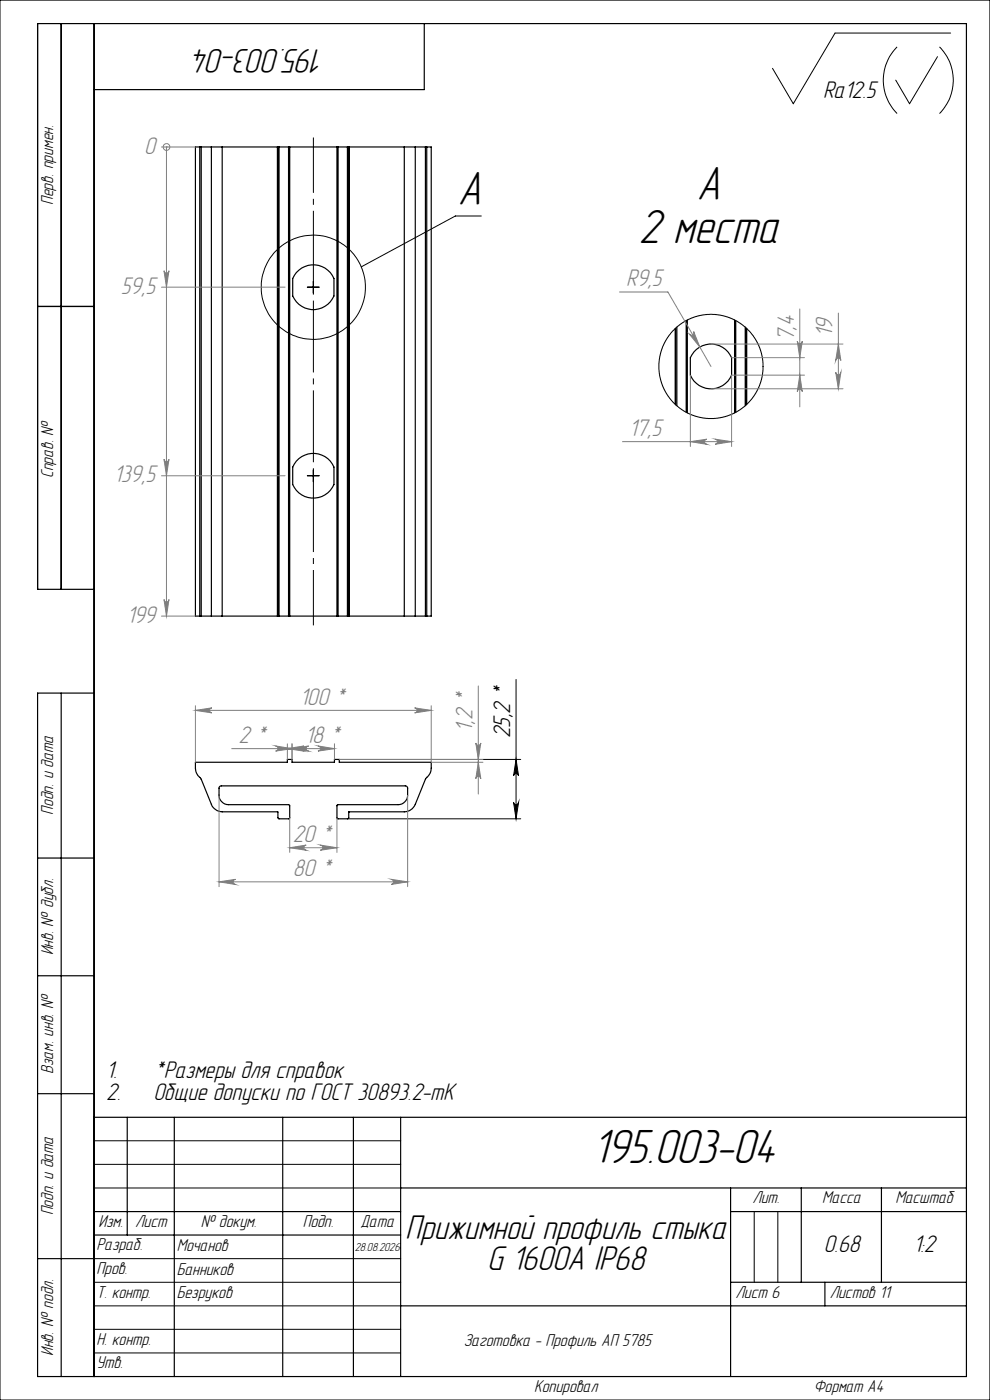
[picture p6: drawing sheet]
<svg xmlns="http://www.w3.org/2000/svg" width="210mm" height="297mm" viewBox="0 0 210 297" stroke-linecap="round" stroke-linejoin="round" font-family="sans-serif">
<g fill="none" stroke="#000" stroke-width=".25">
<path d="M13 5v120M20 5v287M90 5v14h-70M42.4 31.2h.3M42.4 31.2h-.9v99.5h.9M42.4 31.2v99.5M42.7 31.2h2.1M42.7 31.2v99.5M44.8 31.2h2.3M44.8 31.2v99.5M47.1 31.2h11.7M47.1 31.2v99.5"/>
<path d="M58.8 31.2h.1M58.8 31.2v99.5M58.9 31.2h.3M58.9 31.2v99.5M59.2 31.2v99.5M59.2 31.2h2M61.2 31.2h.3M61.2 31.2v99.5M61.5 31.2h10M61.5 31.2v99.5M71.5 31.2h.2M71.5 31.2v99.5"/>
<path d="M71.7 31.2h2M71.7 31.2v99.5M73.7 31.2h.3M73.7 31.2v99.5M74 31.2h.1M74 31.2v99.5M74 31.2h11.8M85.8 31.2h2.3M85.8 31.2v99.5M88.1 31.2h2.1M88.1 31.2v99.5M90.2 31.2h.3"/>
<path d="M90.2 31.2v99.5M90.5 31.2h1v99.5h-1M90.5 31.2v99.5M8 65h12M143.2 69.7v16.1M143.3 69.6v16.3M143.6 69.4v16.7M145.6 68v19.5M145.8 67.9v19.7M155.8 67.9v19.7M156.1 68v19.5M158.1 69.4v16.7"/>
<path d="M158.3 69.6v16.3M158.4 69.7v16.1M20 125h-12v-120h197v287h-197v-145h12M42.4 130.7h.3M42.7 130.7h2.1M44.8 130.7h2.3M47.1 130.7h11.7M58.8 130.7h.1M58.9 130.7h.3M59.2 130.7h2M61.2 130.7h.3M61.5 130.7h10"/>
<path d="M71.5 130.7h.2M71.7 130.7h2M73.7 130.7h.3M74 130.7h.1M74 130.7h11.8M85.8 130.7h2.3M88.1 130.7h2.1M90.2 130.7h.3M13 147v145M41.5 161.7h19.5v-.6h.9v.6h9v-.6h1.1v.6h19.5v1.3a4.2 4.2 0 0 1-1.2 2.3l-2.2 5.3a2.59 2.59 0 0 1-2.3 1.6h-11.8v1.3l-.2 .2h-2.2l-.1-.1v-2.8l.1-.1h12.9a2.05 2.05 0 0 0 2-2v-1.6l-.5-.4h-39.2l-.3 .2v.3a3.2 3.2 0 0 0 .6 2.9 1.78 1.78 0 0 0 1.4 .6h12.7l.3 .1v2.8l-.3 .1h-2.1l-.2-1.5h-11.8a2.6 2.6 0 0 1-2.3-1.6l-2.3-5.6a2.63 2.63 0 0 1-1-2zM8 182h12M8 207h12"/>
<path d="M8 232h12M20 237h185M27 237v25M37 237v55M60 237v55M75 237v55M85 237v55M20 257h65M85 252h120M155 252v40M155 257h50M170 252v20"/>
<path d="M187 252v20M8 267h12M20 262h65M85 277h120M155 272h50M175 272v5"/>
<circle cx="66.5" cy="60.9" r="4.7"/>
<circle cx="150.8" cy="77.7" r="4.7"/>
<circle cx="66.5" cy="100.9" r="4.7"/>
</g>
<g fill="none" stroke="#000" stroke-width=".21">
<path d="M0 0h210v297h-210zM190.3 9.9a10 10 0 0 0 0 14.2M198.9 12l-6 10-2.9-5M199.3 9.9a10 10 0 0 1 0 14.2M201.6 7h-24.5l-8.8 15-4.4-7.5M66.5 59.7v2.5M102.1 45.8h-5.5l-20 10.8M65.2 60.9h2.5M66.5 99.7v2.5M65.2 100.9h2.5M109.5 144.1v29.6M72 161.1h38.5"/>
<path d="M73.7 173.7h36.8M108.9 170.2a.53 .53 0 0 0 .6 .5 .53 .53 0 0 0 .5-.5l-.5 3.5zM109.5 161.1l.5 3.5a.53 .53 0 0 0-.5-.5 .53 .53 0 0 0-.6 .5zM20 242h65M20 247h65M20 252h65M160 257v15M165 257v15M20 267h65M20 272h65M20 277h65M20 282h65"/>
<path d="M20 287h65"/>
<circle cx="66.4" cy="60.9" r="11.1"/>
<circle cx="150.8" cy="77.7" r="11"/>
</g>
<g fill="none" stroke="#808080" stroke-width=".21">
<path d="M34.3 31.2h7.2M35.3 31.2h.1M35.3 31.2v99.5M34.8 57.4a.53 .53 0 0 0 .5 .5 .53 .53 0 0 0 .5-.5l-.5 3.5zM34.3 60.9h26.2M131.4 61.9h10.3l9.1 15.8M146.2 70.9a.53 .53 0 0 0 .7 .1 .53 .53 0 0 0 .2-.7l1.3 3.3zM146.4 79.6v15.1M150.8 73h28M155.2 75.9h15.4M169.1 72.4a.53 .53 0 0 0 .6 .5 .53 .53 0 0 0 .5-.5l-.5 3.5zM169.7 79.6l.5 3.5a.53 .53 0 0 0-.5-.5 .53 .53 0 0 0-.6 .5z"/>
<path d="M169.7 65.5v20.8M170.6 79.6h-15.4v15.1M177.3 79a.55 .55 0 0 0 .5 .5 .55 .55 0 0 0 .6-.5l-.6 3.5zM177.8 73l.6 3.5a.55 .55 0 0 0-.6-.5 .55 .55 0 0 0-.5 .5zM177.8 66.4v16.1M34.8 97.4a.53 .53 0 0 0 .5 .5 .53 .53 0 0 0 .5-.5l-.5 3.5zM132 93.7h23.2M146.4 93.7l3.5-.5a.55 .55 0 0 0-.5 .5 .55 .55 0 0 0 .5 .6zM150.8 82.5h28M151.7 93.2l3.5 .5-3.5 .6a.55 .55 0 0 0 .5-.6 .55 .55 0 0 0-.5-.5zM34.3 100.9h26.2M34.3 130.7h7.2"/>
<path d="M34.8 127.2a.53 .53 0 0 0 .5 .5 .53 .53 0 0 0 .5-.5l-.5 3.5zM41.5 150.7l3.4-.5a.53 .53 0 0 0-.5 .5 .53 .53 0 0 0 .5 .5zM41.5 149.7v12M41.5 150.7h50M49.1 158.8h21.8M58.5 158.3l3.4 .5-3.4 .5a.55 .55 0 0 0 .5-.5 .55 .55 0 0 0-.5-.5zM61 158.8l3.5-.5a.55 .55 0 0 0-.5 .5 .55 .55 0 0 0 .5 .5zM61 157.8v3.3M61.9 158.8l3.6-.5a.55 .55 0 0 0-.6 .5 .55 .55 0 0 0 .6 .5zM61.9 157.8v3.3M67.5 158.3l3.4 .5-3.4 .5a.55 .55 0 0 0 .5-.5 .55 .55 0 0 0-.5-.5zM70.9 157.8v3.3"/>
<path d="M87.9 150.2l3.6 .5-3.6 .5a.53 .53 0 0 0 .6-.5 .53 .53 0 0 0-.6-.5zM91.5 149.7v12h10.9M100.9 157.6a.53 .53 0 0 0 .6 .5 .53 .53 0 0 0 .5-.5l-.5 3.5zM101.5 145.5v22.9M46.5 168.7v19.4M61.5 179.8l3.4-.5a.55 .55 0 0 0-.5 .5 .55 .55 0 0 0 .5 .6zM61.5 173.5v7.3M61.5 179.8h10M67.9 179.3l3.6 .5-3.6 .6a.55 .55 0 0 0 .6-.6 .55 .55 0 0 0-.6-.5zM71.5 173.5v7.3M72 161.1h30.4M86.5 168.7v19.4"/>
<path d="M101.5 161.7l.5 3.5a.53 .53 0 0 0-.5-.5 .53 .53 0 0 0-.6 .5zM46.5 187.1l3.5-.6a.55 .55 0 0 0-.5 .6 .55 .55 0 0 0 .5 .5zM46.5 187.1h40M83 186.5l3.5 .6-3.5 .5a.55 .55 0 0 0 .5-.5 .55 .55 0 0 0-.5-.6z"/>
<circle cx="35.3" cy="31.2" r=".72"/>
</g>
<path d="M66.5 132.7v-103.5" fill="none" stroke="#000" stroke-width=".21" stroke-dasharray="15.2 1.3 1.3 1.3" stroke-dashoffset="3.5" stroke-linecap="butt"/>
<path d="M108.9 170.2a.53 .53 0 0 0 .6 .5 .53 .53 0 0 0 .5-.5l-.5 3.5zM109.5 161.1l.5 3.5a.53 .53 0 0 0-.5-.5 .53 .53 0 0 0-.6 .5z" fill="#000"/>
<g fill="#808080">
<path d="M87.9 150.2l3.6 .5-3.6 .5a.53 .53 0 0 0 .6-.5 .53 .53 0 0 0-.6-.5zM41.5 150.7l3.4-.5a.53 .53 0 0 0-.5 .5 .53 .53 0 0 0 .5 .5z"/>
<path d="M61.9 158.8l3.6-.5a.55 .55 0 0 0-.6 .5 .55 .55 0 0 0 .6 .5zM67.5 158.3l3.4 .5-3.4 .5a.55 .55 0 0 0 .5-.5 .55 .55 0 0 0-.5-.5zM61.5 179.8l3.4-.5a.55 .55 0 0 0-.5 .5 .55 .55 0 0 0 .5 .6zM67.9 179.3l3.6 .5-3.6 .6a.55 .55 0 0 0 .6-.6 .55 .55 0 0 0-.6-.5zM146.2 70.9l2.2 2.7-1.3-3.3a.53 .53 0 0 1-.2 .7 .53 .53 0 0 1-.7-.1z"/>
<path d="M146.4 93.7l3.5-.5a.55 .55 0 0 0-.5 .5 .55 .55 0 0 0 .5 .6zM151.7 93.2l3.5 .5-3.5 .6a.55 .55 0 0 0 .5-.6 .55 .55 0 0 0-.5-.5z"/>
<path d="M169.7 79.6l.5 3.5a.53 .53 0 0 0-.5-.5 .53 .53 0 0 0-.6 .5zM169.1 72.4a.53 .53 0 0 0 .6 .5 .53 .53 0 0 0 .5-.5l-.5 3.5z"/>
<path d="M100.9 157.6a.53 .53 0 0 0 .6 .5 .53 .53 0 0 0 .5-.5l-.5 3.5zM101.5 161.7l.5 3.5a.53 .53 0 0 0-.5-.5 .53 .53 0 0 0-.6 .5z"/>
<path d="M177.8 73l.6 3.5a.55 .55 0 0 0-.6-.5 .55 .55 0 0 0-.5 .5zM177.3 79a.55 .55 0 0 0 .5 .5 .55 .55 0 0 0 .6-.5l-.6 3.5z"/>
<path d="M61 158.8l3.5-.5a.55 .55 0 0 0-.5 .5 .55 .55 0 0 0 .5 .5zM58.5 158.3l3.4 .5-3.4 .5a.55 .55 0 0 0 .5-.5 .55 .55 0 0 0-.5-.5zM46.5 187.1l3.5-.6a.55 .55 0 0 0-.5 .6 .55 .55 0 0 0 .5 .5zM83 186.5l3.5 .6-3.5 .5a.55 .55 0 0 0 .5-.5 .55 .55 0 0 0-.5-.6z"/>
<path d="M34.8 57.4a.53 .53 0 0 0 .5 .5 .53 .53 0 0 0 .5-.5l-.5 3.5zM34.8 97.4a.53 .53 0 0 0 .5 .5 .53 .53 0 0 0 .5-.5l-.5 3.5zM34.8 127.2a.53 .53 0 0 0 .5 .5 .53 .53 0 0 0 .5-.5l-.5 3.5z"/>
</g>
<g font-size="10.5">
<text x="97.1" y="43.4">А</text>
<text x="147.8" y="42.4">А</text>
<text x="135.4" y="51.6">2 места</text>
<text x="125.7" y="246.6">195.003-04</text>
</g>
<g font-size="7.5">
<text x="68.8" y="10.5" transform="rotate(-180 68.8 10.5)">195.003-04</text>
<text x="86" y="262.8">Прижимной профиль стыка</text>
<text x="103.4" y="269.4">G 1600А IP68</text>
</g>
<g font-size="5.3">
<text x="174.6" y="20.8">Ra12.5</text>
<text x="108.2" y="156.6" transform="rotate(-90 108.2 156.6)">25,2 *</text>
<text x="22.5" y="233.3">2.</text>
<text x="22.5" y="228.7">1.</text>
<text x="32.5" y="233.3">Общие допуски по ГОСТ 30893.2-mK</text>
<text x="32.5" y="228.7">*Размеры для справок</text>
<text x="174.7" y="265.6">0.68</text>
<text x="193.7" y="265.6">1:2</text>
</g>
<g font-size="5.3" fill="#808080">
<text x="30.6" y="32.6">0</text>
<text x="25.6" y="62.4">59,5</text>
<text x="132.8" y="60.7">R9,5</text>
<text x="176.6" y="71.5" transform="rotate(-90 176.6 71.5)">19</text>
<text x="168.4" y="72.4" transform="rotate(-90 168.4 72.4)">7,4</text>
<text x="133.5" y="92.5">17,5</text>
<text x="24.1" y="102.4">139,5</text>
<text x="26.9" y="132.1">199</text>
<text x="63.6" y="149.5">100 *</text>
<text x="100.2" y="155.3" transform="rotate(-90 100.2 155.3)">1,2 *</text>
<text x="50.6" y="157.6">2 *</text>
<text x="64.7" y="157.6">18 *</text>
<text x="62.1" y="178.6">20 *</text>
<text x="62.1" y="185.8">80 *</text>
</g>
<g font-size="3.8">
<text x="11.3" y="43.5" transform="rotate(-90 11.3 43.5)">Перв. примен.</text>
<text x="11.3" y="101.4" transform="rotate(-90 11.3 101.4)">Справ. №</text>
<text x="11.3" y="172.8" transform="rotate(-90 11.3 172.8)">Подп. и дата</text>
<text x="11.3" y="202.7" transform="rotate(-90 11.3 202.7)">Инв. № дубл.</text>
<text x="11.3" y="227.8" transform="rotate(-90 11.3 227.8)">Взам. инв. №</text>
<text x="11.3" y="257.8" transform="rotate(-90 11.3 257.8)">Подп. и дата</text>
<text x="159.6" y="255.3">Лит.</text>
<text x="174.4" y="255.3">Масса</text>
<text x="189.9" y="255.3">Масштаб</text>
<text x="20.9" y="260.3">Изм.</text>
<text x="28.7" y="260.3">Лист</text>
<text x="42.6" y="260.3">№ докум.</text>
<text x="64.2" y="260.3">Подп.</text>
<text x="76.5" y="260.3">Дата</text>
<text x="20.5" y="265.3">Разраб.</text>
<text x="37.5" y="265.4">Мочанов</text>
<text x="20.5" y="275.3">Т. контр.</text>
<text x="20.5" y="270.3">Пров.</text>
<text x="37.5" y="270.4">Банников</text>
<text x="37.5" y="275.4">Безруков</text>
<text x="156" y="275.3">Лист 6</text>
<text x="176" y="275.3">Листов 11</text>
<text x="11.3" y="287.7" transform="rotate(-90 11.3 287.7)">Инв. № подл.</text>
<text x="20.5" y="285.2">Н. контр.</text>
<text x="98.4" y="285.5">Заготовка - Профиль АП 5785</text>
<text x="20.5" y="290.3">Утв.</text>
<text x="113.3" y="295.3">Копировал</text>
<text x="172.6" y="295.3">Формат А4</text>
</g>
<text font-size="2.6" x="75.3" y="265.4">28.08.2026</text>
</svg>
